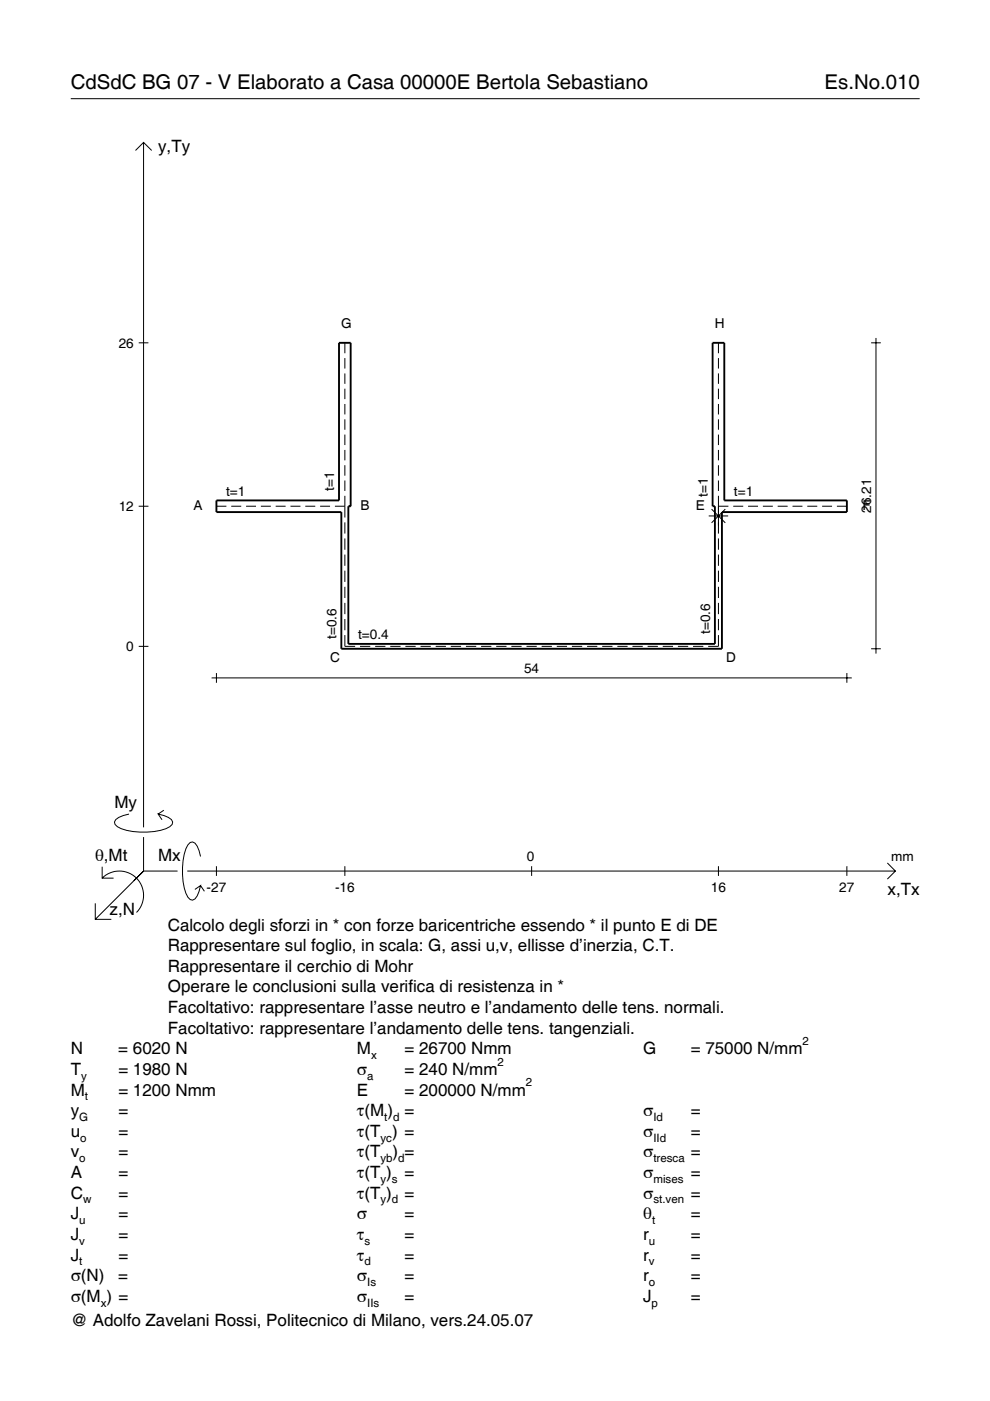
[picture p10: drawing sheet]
<svg xmlns="http://www.w3.org/2000/svg" width="210mm" height="297mm" viewBox="0 0 210 297" stroke-linecap="round" stroke-linejoin="round" font-family="sans-serif">
<g fill="none" stroke="#000" stroke-width=".21">
<path d="M15 20.9h180M28.7 31.9l1.7-1.7 1.8 1.7M30.4 30.2v145.2M29.4 72.7h2.1M73.1 72.7v2.2M73.1 75.9v2.2M73.1 79.2v2.2M152.3 72.7v2.2M152.3 75.9v2.2M152.3 79.2v2.2M184.7 72.7h2.1M185.7 71.7v66.9"/>
<path d="M73.1 82.4v2.2M73.1 85.7v2.2M73.1 88.9v2.2M73.1 92.1v2.3M73.1 95.4v2.2M73.1 98.6v2.3M152.3 82.4v2.2M152.3 85.7v2.2M152.3 88.9v2.2M152.3 92.1v2.3M152.3 95.4v2.2M152.3 98.6v2.3"/>
<path d="M29.4 107.3h2.1M45.9 107.3h2.1M49 107.3h2.1M52.2 107.3h2.1M55.3 107.3h2.1M58.4 107.3h2.2M61.6 107.3h2.1M64.7 107.3h2.1M67.9 107.3h2.1M71 107.3h2.1M73.1 101.9v2.2M73.1 105.1v4.6"/>
<path d="M73.1 110.8v2.3M73.1 114.2v2.4M73.1 117.6v2.4M150.3 109.4h4.1M150.9 107.9l2.9 3M152.3 107.3h2.1M152.3 101.9v2.2M152.3 105.1v8M152.3 114.2v2.4M152.3 117.6v2.4M153.8 107.9l-2.9 3M155.5 107.3h2.1"/>
<path d="M158.6 107.3h2.1M161.7 107.3h2.2M164.9 107.3h2.1M168 107.3h2.1M171.2 107.3h2.1M174.3 107.3h2.1M177.4 107.3h2.2M29.4 137h2.1M73.1 134.7v2.3h2.2M73.1 121v2.4M73.1 124.4v2.4M73.1 127.8v2.4"/>
<path d="M73.1 131.2v2.4M76.3 137h2.2M79.5 137h2.2M82.7 137h2.2M85.9 137h2.2M89.2 137h2.1M92.4 137h2.1M95.6 137h2.2M98.8 137h2.2M102 137h2.2M105.2 137h2.2M108.4 137h2.2"/>
<path d="M111.6 137h2.2M114.8 137h2.2M118 137h2.2M121.3 137h2.1M124.5 137h2.1M127.7 137h2.2M130.9 137h2.2M134.1 137h2.2M137.3 137h2.2M140.5 137h2.2M143.7 137h2.2M146.9 137h2.2"/>
<path d="M152.3 134.7v2.3h-2.2M152.3 121v2.4M152.3 124.4v2.4M152.3 127.8v2.4M152.3 131.2v2.4M184.7 137.6h2.1M44.9 143.7h135.7M45.9 142.7v2.1M179.6 142.7v2.1M27.3 172.6a3.6 3.6 0 0 0-3 1.7l.1 .5a5.7 5.7 0 0 0 3.8 1.5 13.3 13.3 0 0 0 7.8-1l.5-.5 .1-.5a3.6 3.6 0 0 0-3.1-1.7l.8 1.2M30.4 177.5v7.2M34.7 171.8l-1.2 .8"/>
<path d="M20.2 191.5v3.4h3.4M21.7 186.2a5.1 5.1 0 0 1 7.2 0 5.1 5.1 0 0 1 0 7.3M21.7 183.8v2.4h2.4M30.4 184.7l-10.2 10.2M30.4 184.7l-2 2M30.4 184.7h7.2M39.7 184.7h150.1M42.5 181.6a3.6 3.6 0 0 0-1.7-3.1l-.5 .1a5.7 5.7 0 0 0-1.5 3.8 13.3 13.3 0 0 0 1 7.8l.5 .5 .5 .2a3.6 3.6 0 0 0 1.7-3.1l-1.2 .8M42.5 187.8l.8 1.2M45.9 183.7v2M73.1 183.7v2M112.7 183.7v2"/>
<path d="M152.3 183.7v2M179.6 183.7v2M188.1 183l1.7 1.7-1.7 1.7"/>
</g>
<path d="M71.9 72.7h2.4v34.6h-.4v29.2h77.7v-29.2h-.5v-34.6h2.5v33.4h26v2.5h-26.5v29h-80.7v-29h-26.5v-2.5h26z" fill="none" stroke="#000" stroke-width=".4"/>
<g font-size="4.3">
<text x="15" y="18.9">CdSdC BG 07 - V Elaborato a Casa 00000E Bertola Sebastiano</text>
<text x="174.8" y="18.9">Es.No.010</text>
</g>
<g font-size="3.6">
<text x="33.5" y="32.3">y,Ty</text>
<text x="24.3" y="171.3">My</text>
<text x="20.1" y="182.6">θ,Mt</text>
<text x="33.5" y="182.6">Mx</text>
<text x="188.2" y="189.8">x,Tx</text>
<text x="23.2" y="193.9">z,N</text>
<text x="35.6" y="197.3">Calcolo degli sforzi in * con forze baricentriche essendo * il punto E di DE</text>
<text x="35.6" y="201.7">Rappresentare sul foglio, in scala: G, assi u,v, ellisse d’inerzia, C.T.</text>
<text x="35.6" y="206">Rappresentare il cerchio di Mohr</text>
<text x="35.6" y="210.4">Operare le conclusioni sulla verifica di resistenza in *</text>
<text x="35.6" y="214.8">Facoltativo: rappresentare l’asse neutro e l’andamento delle tens. normali.</text>
<text x="35.6" y="219.2">Facoltativo: rappresentare l’andamento delle tens. tangenziali.</text>
<text x="15" y="223.5">N</text>
<text x="15" y="227.9">T</text>
<text x="25.1" y="223.5">= 6020 N</text>
<text x="25.1" y="227.9">= 1980 N</text>
<text x="75.7" y="227.9">σ</text>
<text x="75.7" y="223.5">M</text>
<text x="85.8" y="223.5">= 26700 Nmm</text>
<text x="85.8" y="227.9">= 240 N/mm</text>
<text x="136.4" y="223.5">G</text>
<text x="146.5" y="223.5">= 75000 N/mm</text>
<text x="15" y="232.3">M</text>
<text x="25.1" y="232.3">= 1200 Nmm</text>
<text x="75.7" y="232.3">E</text>
<text x="85.8" y="232.3">= 200000 N/mm</text>
<text x="15" y="236.7">y</text>
<text x="25.1" y="236.7">=</text>
<text x="75.7" y="236.7">τ(M ) =</text>
<text x="136.4" y="236.7">σ</text>
<text x="146.5" y="236.7">=</text>
<text x="15" y="241">u</text>
<text x="15" y="245.4">v</text>
<text x="25.1" y="241">=</text>
<text x="25.1" y="245.4">=</text>
<text x="75.7" y="241">τ(T ) =</text>
<text x="75.7" y="245.4">τ(T</text>
<text x="83.3" y="245.4">) =</text>
<text x="136.4" y="241">σ</text>
<text x="136.4" y="245.4">σ</text>
<text x="146.5" y="241">=</text>
<text x="146.5" y="245.4">=</text>
<text x="15" y="249.8">A</text>
<text x="25.1" y="249.8">=</text>
<text x="75.7" y="249.8">τ(T )</text>
<text x="85.8" y="249.8">=</text>
<text x="136.4" y="249.8">σ</text>
<text x="146.5" y="249.8">=</text>
<text x="15" y="254.2">C</text>
<text x="25.1" y="254.2">=</text>
<text x="75.7" y="254.2">τ(T )</text>
<text x="85.8" y="254.2">=</text>
<text x="136.4" y="254.2">σ</text>
<text x="146.5" y="254.2">=</text>
<text x="15" y="258.5">J</text>
<text x="15" y="262.9">J</text>
<text x="25.1" y="258.5">=</text>
<text x="25.1" y="262.9">=</text>
<text x="75.7" y="258.5">σ</text>
<text x="75.7" y="262.9">τ</text>
<text x="85.8" y="258.5">=</text>
<text x="85.8" y="262.9">=</text>
<text x="136.4" y="258.5">θ</text>
<text x="136.4" y="262.9">r</text>
<text x="146.5" y="258.5">=</text>
<text x="146.5" y="262.9">=</text>
<text x="15" y="267.3">J</text>
<text x="25.1" y="267.3">=</text>
<text x="75.7" y="267.3">τ</text>
<text x="85.8" y="267.3">=</text>
<text x="136.4" y="267.3">r</text>
<text x="146.5" y="267.3">=</text>
<text x="15" y="271.7">σ(N)</text>
<text x="25.1" y="271.7">=</text>
<text x="75.7" y="271.7">σ</text>
<text x="85.8" y="271.7">=</text>
<text x="136.4" y="271.7">r</text>
<text x="146.5" y="271.7">=</text>
<text x="15" y="281.2">@ Adolfo Zavelani Rossi, Politecnico di Milano, vers.24.05.07</text>
<text x="15" y="276">σ(M ) =</text>
<text x="75.7" y="276">σ</text>
<text x="85.8" y="276">=</text>
<text x="136.4" y="276">J</text>
<text x="146.5" y="276">=</text>
</g>
<g font-size="2.9">
<text x="72.4" y="69.5">G</text>
<text x="151.6" y="69.5">H</text>
<text x="25.2" y="73.7">26</text>
<text x="47.9" y="105.1">t=1</text>
<text x="70.8" y="104" transform="rotate(-90 70.8 104)">t=1</text>
<text x="150.1" y="105.3" transform="rotate(-90 150.1 105.3)">t=1</text>
<text x="155.6" y="105.1">t=1</text>
<text x="25.2" y="108.3">12</text>
<text x="41.1" y="108.2">A</text>
<text x="76.4" y="108.2">B</text>
<text x="147.5" y="108.2">E</text>
<text x="182.9" y="108.2">F</text>
<text x="184.7" y="108.7" transform="rotate(-90 184.7 108.7)">26.21</text>
<text x="71.3" y="135.5" transform="rotate(-90 71.3 135.5)">t=0.6</text>
<text x="75.9" y="135.5">t=0.4</text>
<text x="150.6" y="134.5" transform="rotate(-90 150.6 134.5)">t=0.6</text>
<text x="26.8" y="138">0</text>
<text x="70" y="140.3">C</text>
<text x="111.1" y="142.7">54</text>
<text x="154" y="140.3">D</text>
<text x="111.7" y="182.6">0</text>
<text x="189" y="182.6">mm</text>
<text x="43.8" y="189.1">-27</text>
<text x="71" y="189.1">-16</text>
<text x="150.7" y="189.1">16</text>
<text x="178" y="189.1">27</text>
</g>
<g font-size="2.4">
<text x="170.2" y="221.5">2</text>
<text x="78.7" y="224.5">x</text>
<text x="105.5" y="225.9">2</text>
<text x="17.2" y="228.9">y</text>
<text x="18" y="233.3">t</text>
<text x="77.9" y="228.9">a</text>
<text x="111.5" y="230.3">2</text>
<text x="16.8" y="237.7">G</text>
<text x="81.5" y="237.7">t d</text>
<text x="138.5" y="237.7">Id</text>
<text x="17" y="242">o</text>
<text x="80.7" y="242">yc</text>
<text x="138.5" y="242">IId</text>
<text x="16.8" y="246.4">o</text>
<text x="80.7" y="246.4">yb d</text>
<text x="80.7" y="250.8">y s</text>
<text x="138.5" y="246.4">tresca</text>
<text x="138.5" y="250.8">mises</text>
<text x="17.6" y="255.2">w</text>
<text x="80.7" y="255.2">y d</text>
<text x="138.5" y="255.2">st.ven</text>
<text x="16.8" y="259.5">u</text>
<text x="16.8" y="263.9">v</text>
<text x="77.3" y="263.9">s</text>
<text x="137.6" y="263.9">u</text>
<text x="138.2" y="259.5">t</text>
<text x="16.8" y="268.3">t</text>
<text x="77.3" y="268.3">d</text>
<text x="137.6" y="268.3">v</text>
<text x="77.9" y="272.7">Is</text>
<text x="137.6" y="272.7">o</text>
<text x="21.4" y="277">x</text>
<text x="77.9" y="277">IIs</text>
<text x="138.2" y="277">p</text>
</g>
</svg>
